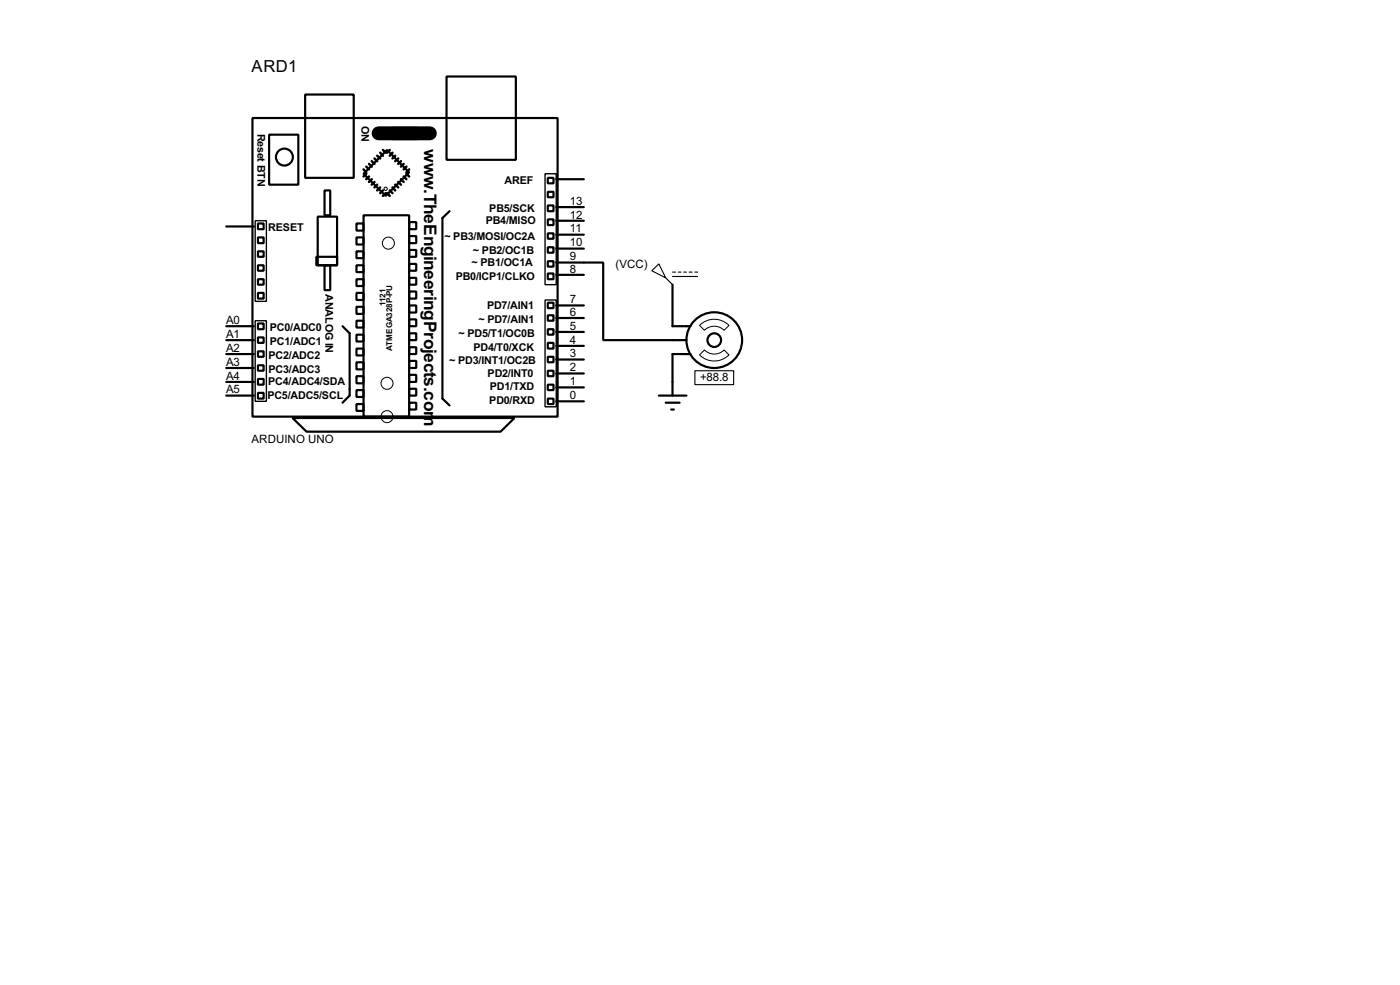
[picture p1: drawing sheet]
<svg xmlns="http://www.w3.org/2000/svg" width="256mm" height="180mm" viewBox="0 0 256 180" stroke-linecap="round" stroke-linejoin="round" font-family="sans-serif">
<g fill="none" stroke="#000" stroke-width=".4">
<path d="M55.9 17.3h8.9v15.3h-8.9zM81.8 14h12.7v15.3h-12.7zM46.3 21.6h55.9v54.7h-55.9zM49.3 24.7h5.4v9.1h-5.4zM58.2 39.7h3.6v8.9h-3.6zM59.5 34.9h1v4.5h-1zM66.6 39.4h8.4v36.9h-8.4zM70.9 27.5l4.1 4.1-4.3 4.3-4.1-4.1zM71.9 23.4h4.6v2.1h-4.6zM82.4 38.7l-1.3 1.2v33.1l1.3 1.2M100.4 32.6h1v1h-1zM100.4 37.6h1v1.1h-1z"/>
<path d="M100.4 35.1h1v1h-1zM101.9 37.9h5.1M101.9 32.8h5.1M41.5 59.7h5M41.5 41.5h5M47.3 43.5h1v1h-1zM47.3 48.6h1v1h-1zM47.3 53.6h1v1.1h-1zM47.3 51.1h1v1h-1zM47.3 46h1v1h-1zM47.3 40.9h1v1.1h-1zM47.3 59.2h1v1.1h-1z"/>
<path d="M58 47h3.8v1.6h-3.8zM59.5 48.6h1v4.5h-1zM62.8 59.7l1.3 1.3v11.4l-1.3 1.3M65.3 40.9h1.3v1.3h-1.3zM65.3 43.5h1.3v1.3h-1.3zM65.3 46h1.3v1.3h-1.3zM65.3 48.6h1.3v1.2h-1.3zM65.3 51.1h1.3v1.3h-1.3zM65.3 53.6h1.3v1.3h-1.3zM65.3 56.2h1.3v1.3h-1.3zM65.3 58.7h1.3v1.3h-1.3zM75 40.7h1.3v1.3h-1.3z"/>
<path d="M75 43.2h1.3v1.3h-1.3zM75 45.8h1.3v1.2h-1.3zM75 48.3h1.3v1.3h-1.3zM75 50.9h1.3v1.2h-1.3zM75 53.4h1.3v1.3h-1.3zM75 55.9h1.3v1.3h-1.3zM75 58.5h1.3v1.2h-1.3zM100.4 40.2h1v1h-1zM100.4 42.7h1v1h-1zM100.4 45.3h1v1h-1zM100.4 47.8h1v1h-1zM100.4 50.1h1v1h-1z"/>
<path d="M100.4 55.4h1v1h-1zM100.4 57.7h1v1h-1zM101.9 48.1h8.6v14.2h15.3M101.9 58.2h5.1M101.9 55.9h5.1M101.9 50.3h5.1M101.9 45.5h5.1M101.9 43h5.1M101.9 40.4h5.1M123.2 52.1v7.6h3.3M41.5 72.4h5M41.5 69.9h5"/>
<path d="M41.5 67.4h5M41.5 64.8h5M41.5 62.3h5M47.3 61.8h1v1h-1zM47.3 64.3h1v1h-1zM47.3 66.9h1v1h-1zM47.3 69.4h1v1h-1zM47.3 71.9h1v1.1h-1zM53.6 76.5h40.7l-2.6 2.5h-35.5zM65.3 61.3h1.3v1.2h-1.3zM65.3 63.8h1.3v1.3h-1.3zM65.3 66.3h1.3v1.3h-1.3z"/>
<path d="M65.3 68.9h1.3v1.3h-1.3zM65.3 71.4h1.3v1.3h-1.3zM65.3 74h1.3v1.2h-1.3zM75 61h1.3v1.3h-1.3zM75 63.6h1.3v1.2h-1.3zM75 66.1h1.3v1.3h-1.3zM75 68.6h1.3v1.3h-1.3zM75 71.2h1.3v1.2h-1.3zM75 73.7h1.3v1.3h-1.3zM100.4 60.3h1v1h-1zM100.4 62.8h1v1h-1zM100.4 65.3h1v1h-1z"/>
<path d="M100.4 67.9h1v1h-1zM100.4 70.4h1v1h-1zM100.4 73h1v1h-1zM101.9 73.5h5.1M101.9 70.9h5.1M101.9 68.4h5.1M101.9 65.8h5.1M101.9 63.3h5.1M101.9 60.8h5.1M120.7 72.4h5.1M122 73.7h2.5M123 75h.5"/>
<path d="M126.5 64.8h-3.3v7.6"/>
<circle cx="52.1" cy="28.8" r="1.55"/>
<circle cx="130.8" cy="62.3" r="5.1"/>
<circle cx="130.8" cy="62.3" r="1.25"/>
</g>
<path d="M69.4 24.4h9.4" fill="none" stroke="#000" stroke-width="2.6"/>
<g fill="none" stroke="#000" stroke-width=".45">
<path d="M66.6 31l.5 .6M67.1 30.5l.5 .5M67.1 31.8l-.5 .5M67.6 30l.5 .5M67.6 32.3l-.5 .5M68.1 29.5l.5 .5M68.1 32.8l-.5 .5M68.6 29l.5 .5M68.6 33.3l-.5 .5M69.1 28.5l.6 .5M69.1 33.8l-.5 .5M69.7 28l.5 .5"/>
<path d="M69.7 34.3l-.6 .6M70.2 27.5l.5 .5M70.2 34.9l-.5 .5M70.7 35.4l-.5 .5M70.9 35.4l.5 .5M71.4 34.9l.5 .5M71.4 27.5l-.5 .5M71.9 34.3l.5 .6M71.9 28l-.5 .5M72.4 33.8l.6 .5M72.4 28.5l-.5 .5M73 33.3l.5 .5"/>
<path d="M73 29l-.6 .5M73.5 32.8l.5 .5M73.5 29.5l-.5 .5M74 32.3l.5 .5M74 30l-.5 .5M74.5 31.8l.5 .5M74.5 30.5l-.5 .5M75 31l-.5 .6"/>
</g>
<g fill="none" stroke="#000" stroke-width=".18">
<path d="M128.2 59.6a3.8 3.8 0 0 1 5.4 0l-.9 .9a2.54 2.54 0 0 0-3.6 0zM128.2 65l.9-.9a2.54 2.54 0 0 0 3.6 0l.9 .9a3.8 3.8 0 0 1-5.4 0z"/>
<circle cx="70.6" cy="34.6" r=".3"/>
<circle cx="71.1" cy="44.5" r="1.1"/>
<circle cx="70.9" cy="70.2" r="1.1"/>
<circle cx="70.9" cy="76.3" r="1.1"/>
</g>
<path d="M99.9 31.8h2v20.3h-2zM46.8 40.4h2v14.8h-2zM46.8 58.7h2v14.8h-2zM99.9 54.9h2v19.6h-2z" fill="none" stroke="#000" stroke-width=".25"/>
<path d="M119.4 49.6l1.3-1.3 1.3 2.6zM122 50.9l1.2 1.2M123.2 49.8h.6M123.2 50.6h4.6M124.3 49.8h.5M125.3 49.8h.5M126.3 49.8h.5M127.3 49.8h.5M127.3 67.9h7.1v2.5h-7.1z" fill="none" stroke="#000" stroke-width=".2"/>
<g font-size="3.6">
<text x="77.7" y="27.3" transform="rotate(90 77.7 27.3)">w</text>
<text x="77.7" y="34.6" transform="rotate(90 77.7 34.6)">.TheEngineeringProjects.com</text>
</g>
<text font-size="3.4" x="46.1" y="13.2">ARD1</text>
<g font-size="2.4">
<text x="104.4" y="40">12</text>
<text x="104.4" y="37.5">13</text>
<text x="104.4" y="47.6">9</text>
<text x="104.4" y="45.1">10</text>
<text x="104.4" y="42.6">11</text>
<text x="104.4" y="49.9">8</text>
<text x="112.8" y="49">(VCC)</text>
<text x="41.4" y="59.3">A0</text>
<text x="104.4" y="57.8">6</text>
<text x="104.4" y="55.5">7</text>
<text x="41.4" y="64.4">A2</text>
<text x="41.4" y="61.9">A1</text>
<text x="104.4" y="65.4">3</text>
<text x="104.4" y="62.9">4</text>
<text x="104.4" y="60.3">5</text>
<text x="41.4" y="72">A5</text>
<text x="41.4" y="69.5">A4</text>
<text x="41.4" y="67">A3</text>
<text x="104.4" y="70.5">1</text>
<text x="104.4" y="68">2</text>
<text x="128.3" y="69.8">+88.8</text>
<text x="104.4" y="73">0</text>
<text x="46.1" y="81.1">ARDUINO UNO</text>
</g>
<g font-size="2.2">
<text x="66.2" y="23" transform="rotate(90 66.2 23)">ON</text>
<text x="47.1" y="24.5" transform="rotate(90 47.1 24.5)">Reset BTN</text>
<text x="92.4" y="33.7">AREF</text>
<text x="89" y="41.1">PB4/MISO</text>
<text x="89.6" y="38.8">PB5/SCK</text>
<text x="49.1" y="42.3">RESET</text>
<text x="81.4" y="43.9">~ PB3/MOSI/OC2A</text>
<text x="86.7" y="46.4">~ PB2/OC1B</text>
<text x="59.6" y="53.8" transform="rotate(90 59.6 53.8)">ANALOG IN</text>
<text x="83.5" y="51.3">PB0/ICP1/CLKO</text>
<text x="86.4" y="48.7">~ PB1/OC1A</text>
<text x="87.7" y="59.1">~ PD7/AIN1</text>
<text x="89.2" y="56.6">PD7/AIN1</text>
<text x="49.2" y="65.7">PC2/ADC2</text>
<text x="49.4" y="63.1">PC1/ADC1</text>
<text x="49.4" y="60.6">PC0/ADC0</text>
<text x="84" y="61.7">~ PD5/T1/OC0B</text>
<text x="86.7" y="64.2">PD4/T0/XCK</text>
<text x="49.1" y="70.6">PC4/ADC4/SDA</text>
<text x="49.2" y="68.3">PC3/ADC3</text>
<text x="82.3" y="66.7">~ PD3/INT1/OC2B</text>
<text x="89.3" y="69">PD2/INT0</text>
<text x="89.7" y="71.3">PD1/TXD</text>
<text x="49" y="73">PC5/ADC5/SCL</text>
<text x="89.6" y="73.9">PD0/RXD</text>
</g>
<g font-size="1.7">
<text x="70.6" y="56" transform="rotate(-90 70.6 56)">1121</text>
<text x="71.9" y="64.2" transform="rotate(-90 71.9 64.2)">ATMEGA328P-PU</text>
</g>
</svg>
